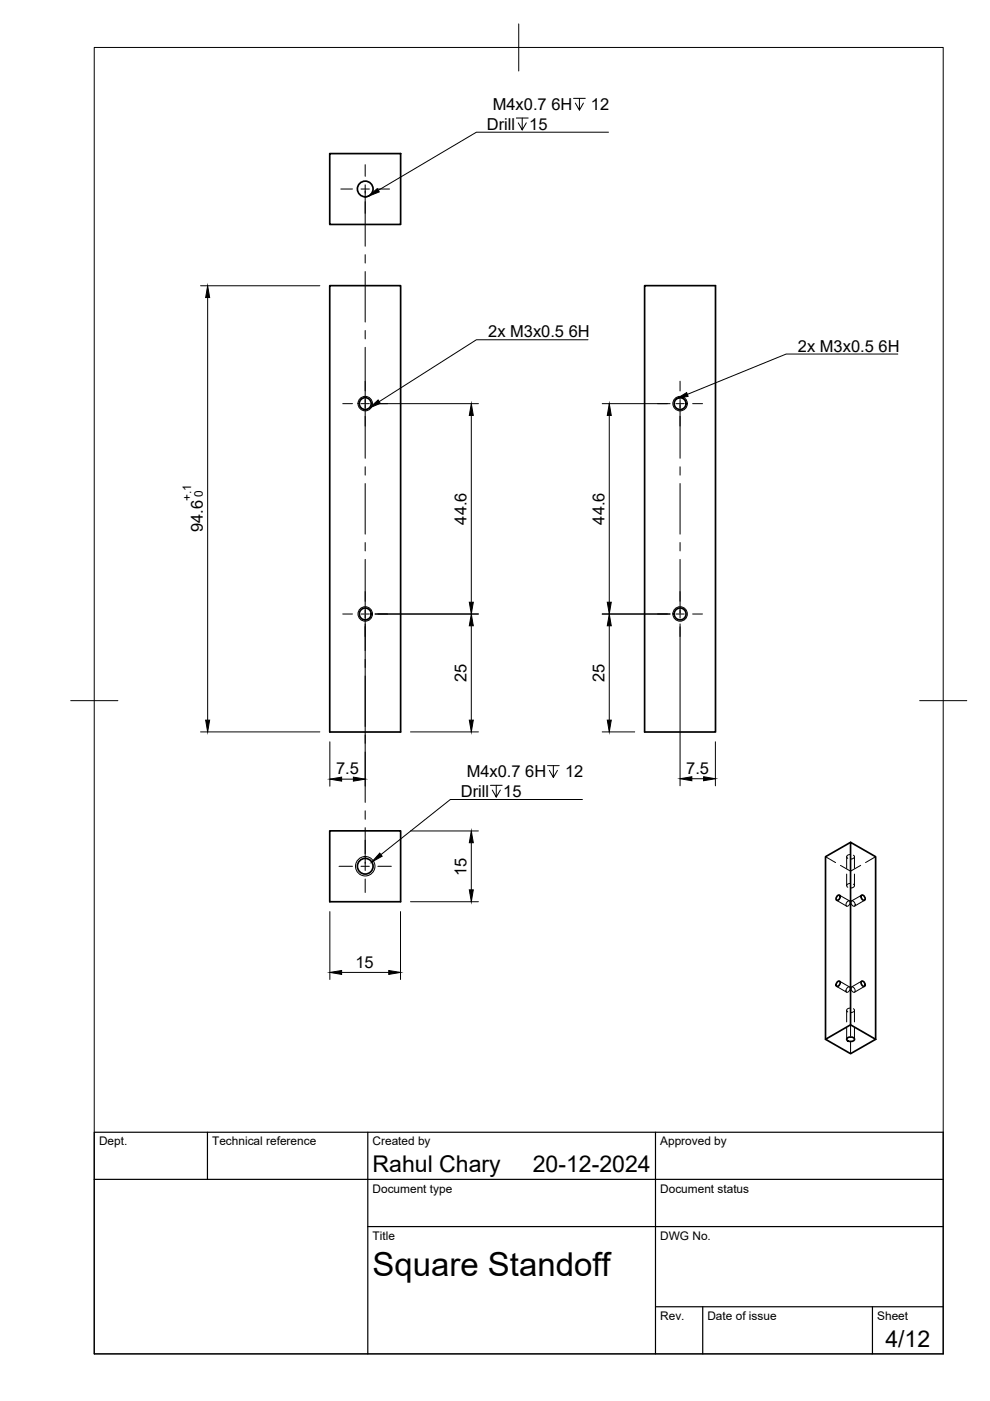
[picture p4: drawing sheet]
<svg xmlns="http://www.w3.org/2000/svg" width="210mm" height="297mm" viewBox="0 0 210 297" stroke-linecap="round" stroke-linejoin="round" font-family="sans-serif">
<!-- layer: Visible -->
<g fill="none" stroke="#000" stroke-width=".36">
<path d="M69.9 32.6h15v15h-15zM69.9 60.6h15v94.6h-15zM136.7 60.6h15v94.6h-15zM69.9 176.2h15v15h-15zM180.3 178.6l-5.3 3v38.8M177.5 190l.2-.2 .4 .1a.68 .68 0 0 1-.1 .7 .68 .68 0 0 1-.7 .2zM182.6 189.9l.2-.1a.68 .68 0 0 1 .6 .4 .68 .68 0 0 1-.2 .7 .79 .79 0 0 1-.6-1zM177.5 208.3l.2-.2h.4a.68 .68 0 0 1-.1 .7 .68 .68 0 0 1-.7 .2zM180.3 217.3v-38.7l5.4 3v38.8M182.6 208.1l.2-.1a.68 .68 0 0 1 .6 .4 .68 .68 0 0 1-.2 .7 .79 .79 0 0 1-.6-1zM175 220.4l5.3-3.1 5.4 3.1-5.4 3zM179.6 220.2l.8-.3a.6 .6 0 0 1 .7 .6l-.7 .3a.6 .6 0 0 1-.8-.6z"/>
<circle cx="77.4" cy="40.1" r="1.66"/>
<circle cx="77.4" cy="85.6" r="1.26"/>
<circle cx="144.2" cy="85.6" r="1.26"/>
<circle cx="77.4" cy="130.2" r="1.26"/>
<circle cx="144.2" cy="130.2" r="1.26"/>
<circle cx="77.4" cy="183.7" r="1.66"/>
</g>
<!-- layer: Visible Narrow -->
<g fill="none" stroke="#000" stroke-width=".21">
<circle cx="77.4" cy="85.6" r="1.53"/>
<circle cx="144.2" cy="85.6" r="1.53"/>
<circle cx="77.4" cy="130.2" r="1.53"/>
<circle cx="144.2" cy="130.2" r="1.53"/>
<circle cx="77.4" cy="183.7" r="2.06"/>
</g>
<!-- layer: Hidden -->
<g fill="none" stroke="#000" stroke-width=".21">
<path d="M175 181.6l2.2 1.3M177.4 190.9l2.1 1.2M178 189.8l2.1 1.2M178.2 183.5l2.1 1.2 2.2-1.2M179.5 181.6v2.5M179.5 185.3v2.5M179.7 191.2a.38 .38 0 0 1 .6-.1 .38 .38 0 0 1-.2 .6l-.2 .3a.37 .37 0 0 1-.5 0 .37 .37 0 0 1 .1-.5zM180.3 187.3a.48 .48 0 0 0-.7 .2 .48 .48 0 0 0 .1 .6M180.3 181.2a.49 .49 0 0 0-.7 .1 .49 .49 0 0 0 .1 .7M180.5 191a.68 .68 0 0 1 .7 .4 .68 .68 0 0 1-.1 .7h-.3l-.3-.4zM180.9 187.5a.42 .42 0 0 1 .2 .5 .42 .42 0 0 1-.5 .2l-.2 .1M180.9 181.3a.42 .42 0 0 1 .2 .5 .42 .42 0 0 1-.5 .3h-.2"/>
<path d="M181.2 181.6v2.5M181.2 185.3v2.5M182.7 189.8l-2.1 1.2M183.3 190.9l-2.1 1.2M185.7 181.6l-2.2 1.3M177.4 209.1l2.1 1.3M178 208l2.1 1.3M179.5 214.2v2.5M179.5 217.9v2.5M179.6 209.5l.2-.2a.37 .37 0 0 1 .5 .1 .37 .37 0 0 1-.1 .5l-.1 .1a.41 .41 0 0 1-.6 .4 .41 .41 0 0 1 0-.8zM180.3 213.7a.49 .49 0 0 0-.7 .2 .49 .49 0 0 0 .1 .7M180.3 217.3v2.4"/>
<path d="M180.5 209.3a.64 .64 0 0 1 .7 .3 .64 .64 0 0 1-.1 .8l-.3-.1-.3-.4zM180.9 213.9a.42 .42 0 0 1 .2 .5 .42 .42 0 0 1-.5 .3h-.2M181.2 214.2v2.5M181.2 217.9v2.5M182.7 208l-2.1 1.3M183.3 209.1l-2.1 1.3M180.3 220.9v2.5"/>
</g>
<!-- layer: BORDER -->
<path d="M20 10.1h180v276.9h-180zM110 5.1v10M15 148.6h10M195 148.6h10" fill="none" stroke="#000" stroke-width=".21"/>
<!-- layer: TITLEBLOCK -->
<path d="M20 240.1h180v46.9h-180zM20 250h180M44 240.1v9.9M78 240.1v46.9M139 240.1v46.9M78 260.1h122M139 277.1h61M149 277.1v9.9M185 277.1v9.9" fill="none" stroke="#000" stroke-width=".25"/>
<!-- layer: FD_Dimensions -->
<g fill="none" stroke="#000" stroke-width=".21">
<path d="M42.5 60.6h25.3M44 63.1v89.6M79.5 85.6h21.9M99.9 88.1v39.6M127.7 85.6h14.4M129.2 88.1v39.6M77.4 132.3v34.4M79.5 130.2h21.9M99.9 132.7v20M127.7 130.2h14.4M129.2 132.7v20M144.2 132.3v34.3"/>
<path d="M42.5 155.2h25.3M69.9 157.3v9.4M87 155.2h14.4M127.7 155.2h6.9M151.7 157.3v9.3M72.4 165.2h2.5M87 176.2h14.4M99.9 178.7v10M146.7 165.1h2.5M69.9 193.3v14.4M84.9 193.3v14.4M87 191.2h14.4"/>
<path d="M72.4 206.2h10"/>
</g>
<g fill="#000" stroke="#000" stroke-width=".21">
<path d="M44 60.6l.4 2.5h-.8zM99.9 85.6l.5 2.5h-.9zM129.2 85.6l.4 2.5h-.8zM99.9 130.2l.5 2.5h-.9zM99.5 127.7h.9l-.5 2.5zM129.2 130.2l.4 2.5h-.8zM128.8 127.7h.8l-.4 2.5zM43.6 152.7h.8l-.4 2.5zM99.5 152.7h.9l-.5 2.5zM128.8 152.7h.8l-.4 2.5zM69.9 165.2l2.5-.4v.8zM74.9 164.8l2.5 .4-2.5 .4z"/>
<path d="M99.9 176.2l.5 2.5h-.9zM144.2 165.1l2.5-.4v.8zM149.2 164.7l2.5 .4-2.5 .4zM99.5 188.7h.9l-.5 2.5zM69.9 206.2l2.5-.4v.8zM82.4 205.8l2.5 .4-2.5 .4z"/>
</g>
<!-- layer: Hole Notes -->
<g fill="none" stroke="#000" stroke-width=".21">
<path d="M109.5 25h2.5M110.7 25v2.5l-.8-1.5M111.6 26l-.9 1.5M121.6 20.9h2.5M122.9 20.9v2.5l-.9-1.5M123.7 21.9l-.8 1.5M129 28h-28l-20.8 12.4M124.7 72h-23.7l-20.6 13.2M190.4 75.1h-23.7l-21 8.5M104 166.5h2.5M105.2 166.5v2.5l-.8-1.5M106.1 167.5l-.9 1.5"/>
<path d="M116.1 162.3h2.5M117.3 162.3v2.5l-.8-1.5M118.2 163.3l-.9 1.5M123.5 169.5h-28l-14.7 11.7"/>
</g>
<path d="M78.1 41.6l1.9-1.6 .4 .7zM78.3 86.5l1.9-1.7 .4 .7zM143.4 84.6l2.2-1.4 .3 .8zM80.5 180.9l.5 .6-2.2 1.3z" fill="#000" stroke="#000" stroke-width=".21"/>
<!-- layer: Smart Centers -->
<g fill="none" stroke="#000" stroke-width=".21">
<path d="M77.4 34.9v2.5M77.4 39.2v13M72.3 40.1h2.4M76.5 40.1h1.8M77.4 54v1.8M77.4 57.6v10.7M80.1 40.1h2.5M77.4 70.1v1.7M77.4 73.6v23.6M72.7 85.6h2M76.5 85.6h1.8M77.4 99v1.7"/>
<path d="M80.1 85.6h2.1M139.4 85.6h2.1M143.3 85.6h1.8M144.2 80.8v2.1M144.2 84.7v12.5M144.2 99v1.7M146.9 85.6h2M77.4 102.5v10.7M77.4 115v1.8M77.4 118.6v19.4M144.2 102.5v10.7M144.2 115v1.8"/>
<path d="M144.2 118.6v12.5M72.7 130.2h2M76.5 130.2h1.8M77.4 139.8v1.7M80.1 130.2h2.1M139.4 130.2h2.1M143.3 130.2h1.8M144.2 132.9v2M146.9 130.2h2M77.4 143.3v10.8M77.4 155.8v1.8M77.4 159.4v10.7"/>
<path d="M77.4 171.9v1.8M77.4 175.5v9.1M71.9 183.7h2.8M76.5 183.7h1.8M77.4 186.4v2.8M80.1 183.7h2.9"/>
</g>
<text font-size="7" x="79" y="270.6">Square Standoff</text>
<g font-size="4.9">
<text x="79" y="248.5">Rahul Chary</text>
<text x="113" y="248.5">20-12-2024</text>
<text x="187.7" y="285.7">4/12</text>
</g>
<g font-size="3.5">
<text x="104.5" y="23.4">M4x0.7</text>
<text x="116.9" y="23.4">6H</text>
<text x="125.3" y="23.4">12</text>
<text x="103.2" y="27.5">Drill</text>
<text x="112.2" y="27.5">15</text>
<text x="103.5" y="71.5">2x M3x0.5</text>
<text x="120.6" y="71.5">6H</text>
<text x="169.2" y="74.6">2x M3x0.5</text>
<text x="186.3" y="74.6">6H</text>
<text x="43" y="112.8" transform="rotate(-90 43 112.8)">94.6</text>
<text x="98.9" y="111.2" transform="rotate(-90 98.9 111.2)">44.6</text>
<text x="128.1" y="111.2" transform="rotate(-90 128.1 111.2)">44.6</text>
<text x="98.9" y="144.6" transform="rotate(-90 98.9 144.6)">25</text>
<text x="128.1" y="144.6" transform="rotate(-90 128.1 144.6)">25</text>
<text x="71.2" y="164.2">7.5</text>
<text x="99" y="164.8">M4x0.7</text>
<text x="111.4" y="164.8">6H</text>
<text x="119.8" y="164.8">12</text>
<text x="145.5" y="164.1">7.5</text>
<text x="97.7" y="169">Drill</text>
<text x="106.7" y="169">15</text>
<text x="98.9" y="185.7" transform="rotate(-90 98.9 185.7)">15</text>
<text x="75.4" y="205.1">15</text>
</g>
<g font-size="2.5">
<text x="40.5" y="106.2" transform="rotate(-90 40.5 106.2)">+.1</text>
<text x="43" y="105.3" transform="rotate(-90 43 105.3)">0</text>
<text x="21" y="242.9">Dept.</text>
<text x="45" y="242.9">Technical reference</text>
<text x="79" y="242.9">Created by</text>
<text x="140" y="242.9">Approved by</text>
<text x="79" y="252.8">Document type</text>
<text x="140" y="252.8">Document status</text>
<text x="79" y="262.9">Title</text>
<text x="140" y="262.9">DWG No.</text>
<text x="140" y="279.9">Rev.</text>
<text x="150" y="279.9">Date of issue</text>
<text x="186" y="279.9">Sheet</text>
</g>
</svg>
